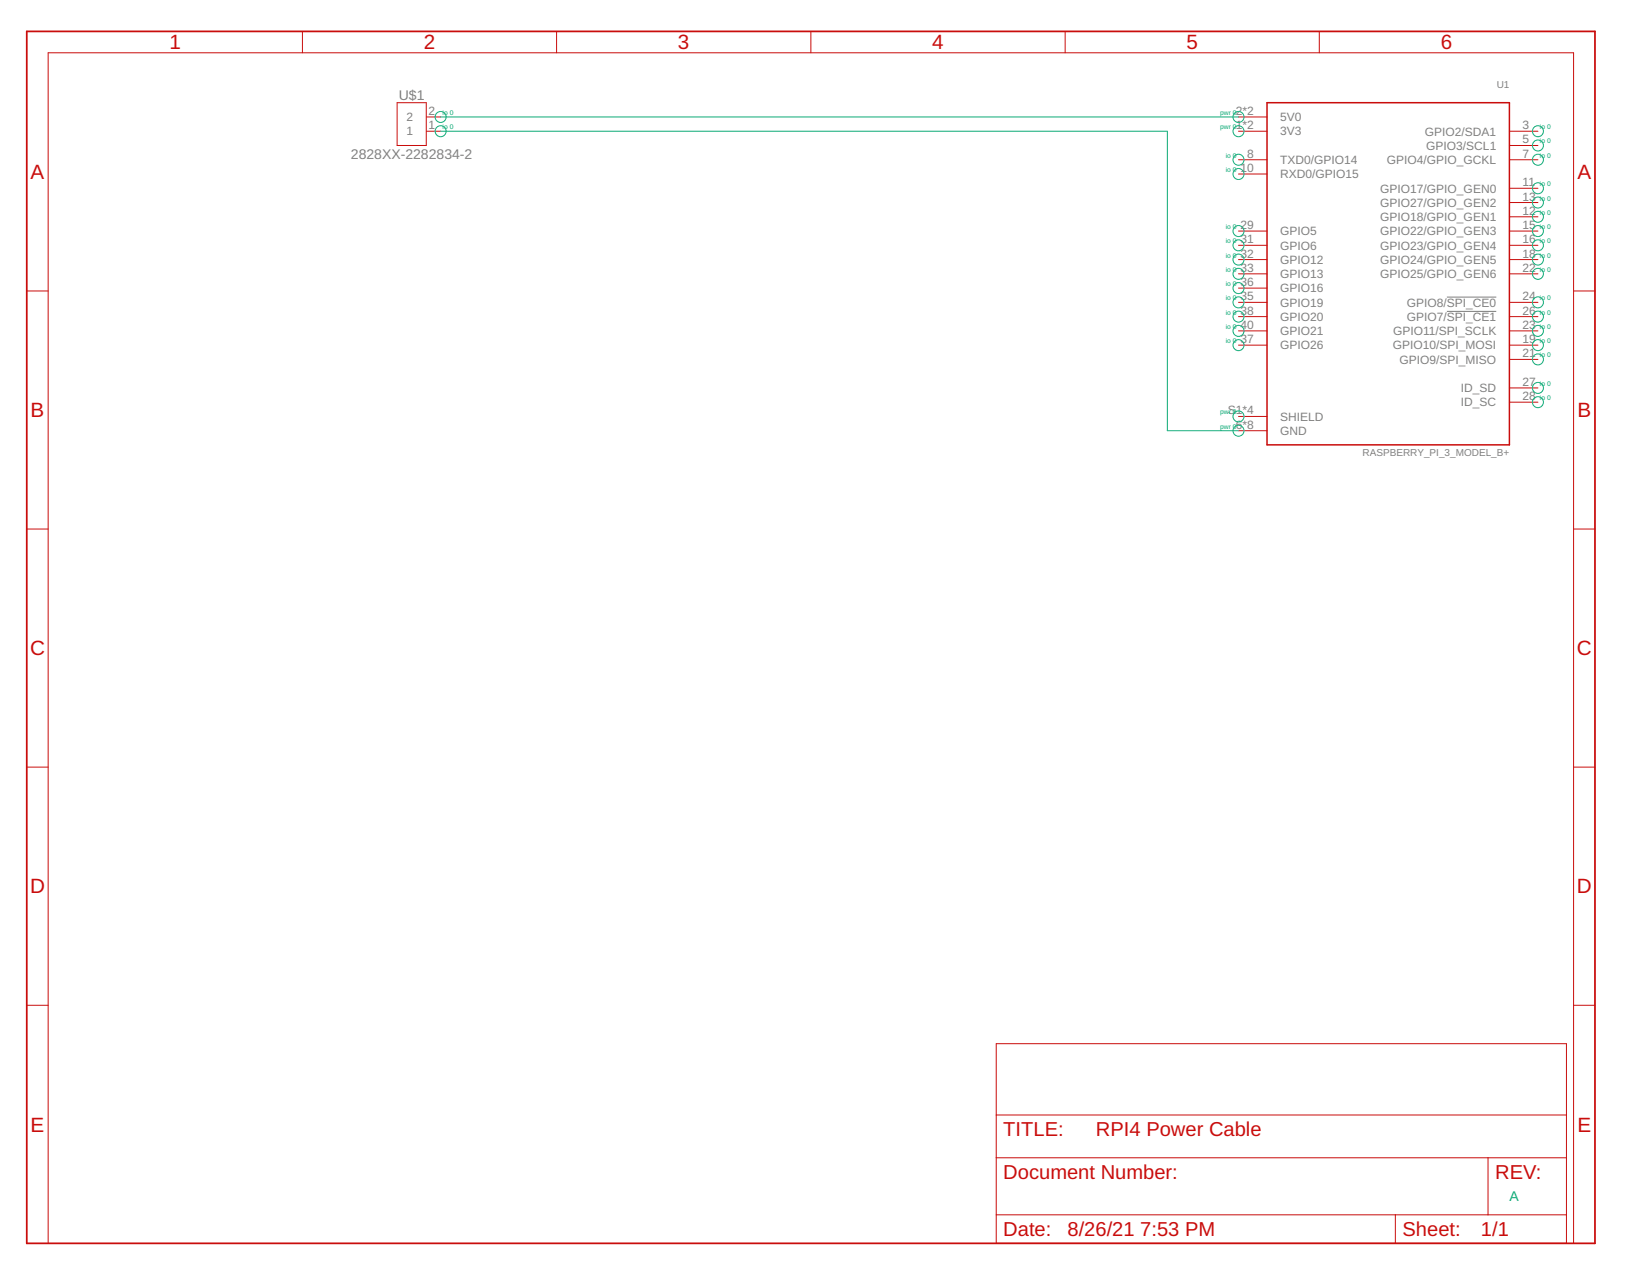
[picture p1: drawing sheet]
<svg xmlns="http://www.w3.org/2000/svg" width="279mm" height="216mm" viewBox="0 0 279 216" stroke-linecap="round" stroke-linejoin="round" font-family="sans-serif">
<path d="M244.9 50.3h8.3M244.9 52.7h8.3" fill="none" stroke="#808080" stroke-width=".17"/>
<path d="M4.5 5.3h265.4v205.1h-265.4z" fill="none" stroke="#c90d0c" stroke-width=".3"/>
<g fill="none" stroke="#c90d0c" stroke-width=".17">
<path d="M51.2 5.3v3.6M67.2 17.4h4.9v7.2h-4.9zM72.2 19.8h2.4M94.2 5.3v3.6M137.2 5.3v3.6M180.3 5.3v3.6M209.6 19.8h4.8M223.3 5.3v3.6M72.2 22.2h2.4M209.6 22.2h4.8M209.6 27h4.8M209.6 29.4h4.8"/>
<path d="M209.6 39.1h4.8M255.4 22.2h4.9M255.4 24.6h4.9M255.4 27h4.9M255.4 31.9h4.9M255.4 36.7h4.9M255.4 34.3h4.9M255.4 39.1h4.9M4.5 49.2h3.6M209.6 41.5h4.8M209.6 43.9h4.8M209.6 58.4h4.8"/>
<path d="M209.6 46.3h4.8M209.6 56h4.8M209.6 51.2h4.8M209.6 53.6h4.8M209.6 48.7h4.8M255.4 41.5h4.9M255.4 43.9h4.9M255.4 58.4h4.9M255.4 46.3h4.9M255.4 56h4.9M255.4 51.2h4.9M255.4 53.6h4.9"/>
<path d="M266.3 49.2h3.6M209.6 72.9h4.8M209.6 70.5h4.8M255.4 60.8h4.9M255.4 65.6h4.9M255.4 68.1h4.9M4.5 89.5h3.6M266.3 89.5h3.6M4.5 129.8h3.6M266.3 129.8h3.6M4.5 170.1h3.6M168.6 176.6h96.5v33.8h-96.5z"/>
<path d="M266.3 170.1h3.6M168.6 195.9h96.5M168.6 188.7h96.5M251.8 195.9v9.6M8.1 210.4v-201.5h258.2v201.5M168.6 205.5h96.5M236.1 205.5v4.9"/>
</g>
<path d="M214.4 17.4h41v57.9h-41z" fill="none" stroke="#c90d0c" stroke-width=".25"/>
<g fill="none" stroke="#0dab76" stroke-width=".17">
<path d="M74.6 19.8h135M74.6 22.2h122.9v50.7h12.1"/>
<circle cx="74.6" cy="19.8" r=".93"/>
<circle cx="209.6" cy="19.8" r=".93"/>
<circle cx="74.6" cy="22.2" r=".93"/>
<circle cx="209.6" cy="27" r=".93"/>
<circle cx="209.6" cy="22.2" r=".93"/>
<circle cx="209.6" cy="29.4" r=".93"/>
<circle cx="209.6" cy="39.1" r=".93"/>
<circle cx="260.3" cy="36.7" r=".93"/>
<circle cx="260.3" cy="24.6" r=".93"/>
<circle cx="260.3" cy="34.3" r=".93"/>
<circle cx="260.3" cy="22.2" r=".93"/>
<circle cx="260.3" cy="31.9" r=".93"/>
<circle cx="260.3" cy="39.1" r=".93"/>
<circle cx="260.3" cy="27" r=".93"/>
<circle cx="209.6" cy="46.3" r=".93"/>
<circle cx="209.6" cy="43.9" r=".93"/>
<circle cx="209.6" cy="41.5" r=".93"/>
<circle cx="209.6" cy="51.2" r=".93"/>
<circle cx="209.6" cy="48.7" r=".93"/>
<circle cx="209.6" cy="56" r=".93"/>
<circle cx="209.6" cy="53.6" r=".93"/>
<circle cx="209.6" cy="58.4" r=".93"/>
<circle cx="260.3" cy="51.2" r=".93"/>
<circle cx="260.3" cy="53.6" r=".93"/>
<circle cx="260.3" cy="43.9" r=".93"/>
<circle cx="260.3" cy="58.4" r=".93"/>
<circle cx="260.3" cy="56" r=".93"/>
<circle cx="260.3" cy="41.5" r=".93"/>
<circle cx="260.3" cy="46.3" r=".93"/>
<circle cx="209.6" cy="70.5" r=".93"/>
<circle cx="209.6" cy="72.9" r=".93"/>
<circle cx="260.3" cy="68.1" r=".93"/>
<circle cx="260.3" cy="60.8" r=".93"/>
<circle cx="260.3" cy="65.6" r=".93"/>
</g>
<g font-size="3.5" fill="#c90d0c">
<text x="28.7" y="8.4">1</text>
<text x="71.7" y="8.4">2</text>
<text x="114.7" y="8.4">3</text>
<text x="157.8" y="8.4">4</text>
<text x="200.8" y="8.4">5</text>
<text x="243.8" y="8.4">6</text>
<text x="5.2" y="30.3">A</text>
<text x="266.9" y="30.3">A</text>
<text x="5.2" y="70.6">B</text>
<text x="266.9" y="70.6">B</text>
<text x="5.1" y="110.9">C</text>
<text x="266.9" y="110.9">C</text>
<text x="5.1" y="151.2">D</text>
<text x="266.9" y="151.2">D</text>
<text x="5.2" y="191.5">E</text>
<text x="266.9" y="191.5">E</text>
</g>
<g font-size="3.4" fill="#c90d0c">
<text x="169.8" y="192.3">TITLE:</text>
<text x="185.5" y="192.3">RPI4 Power Cable</text>
<text x="169.8" y="199.5">Document Number:</text>
<text x="253" y="199.5">REV:</text>
<text x="169.8" y="209.2">Date:</text>
<text x="180.7" y="209.2">8/26/21</text>
<text x="193" y="209.2">7:53 PM</text>
<text x="237.3" y="209.2">Sheet:</text>
<text x="250.6" y="209.2">1/1</text>
</g>
<g font-size="2.4" fill="#808080">
<text x="67.5" y="16.8">U$1</text>
<text x="59.4" y="26.9">2828XX-2282834-2</text>
</g>
<text font-size="2.4" fill="#0dab76" x="255.4" y="203.1">A</text>
<g font-size="2" fill="#808080">
<text x="68.8" y="22.9">1</text>
<text x="68.8" y="20.5">2</text>
<text x="72.5" y="21.9">1</text>
<text x="72.5" y="19.5">2</text>
<text x="209.2" y="19.5">2*2</text>
<text x="209.2" y="21.9">1*2</text>
<text x="216.6" y="20.5">5V0</text>
<text x="216.6" y="22.9">3V3</text>
<text x="241.1" y="22.9">GPIO2/SDA1</text>
<text x="257.7" y="21.9">3</text>
<text x="209.9" y="29.1">10</text>
<text x="211.1" y="26.7">8</text>
<text x="216.6" y="27.7">TXD0/GPIO14</text>
<text x="234.7" y="27.8">GPIO4/GPIO_GCKL</text>
<text x="241.4" y="25.3">GPIO3/SCL1</text>
<text x="257.7" y="24.3">5</text>
<text x="257.7" y="26.7">7</text>
<text x="216.6" y="30.2">RXD0/GPIO15</text>
<text x="233.6" y="32.6">GPIO17/GPIO_GEN0</text>
<text x="233.6" y="35">GPIO27/GPIO_GEN2</text>
<text x="257.7" y="31.5">11</text>
<text x="257.7" y="33.9">13</text>
<text x="209.9" y="38.8">29</text>
<text x="209.9" y="41.2">31</text>
<text x="216.6" y="39.8">GPIO5</text>
<text x="233.6" y="37.4">GPIO18/GPIO_GEN1</text>
<text x="233.6" y="39.8">GPIO22/GPIO_GEN3</text>
<text x="257.7" y="36.3">12</text>
<text x="257.7" y="38.8">15</text>
<text x="257.7" y="41.2">16</text>
<text x="209.9" y="43.6">32</text>
<text x="209.9" y="46">33</text>
<text x="216.6" y="42.2">GPIO6</text>
<text x="216.6" y="44.6">GPIO12</text>
<text x="216.6" y="47">GPIO13</text>
<text x="233.6" y="42.2">GPIO23/GPIO_GEN4</text>
<text x="233.6" y="44.6">GPIO24/GPIO_GEN5</text>
<text x="233.6" y="47.1">GPIO25/GPIO_GEN6</text>
<text x="257.7" y="43.6">18</text>
<text x="257.7" y="46">22</text>
<text x="209.9" y="50.8">35</text>
<text x="209.9" y="48.4">36</text>
<text x="209.9" y="53.2">38</text>
<text x="216.6" y="51.9">GPIO19</text>
<text x="216.6" y="49.5">GPIO16</text>
<text x="238.1" y="51.9">GPIO8/SPI_CE0</text>
<text x="257.7" y="50.8">24</text>
<text x="257.7" y="53.2">26</text>
<text x="209.9" y="58.1">37</text>
<text x="209.9" y="55.6">40</text>
<text x="216.6" y="59.1">GPIO26</text>
<text x="216.6" y="54.3">GPIO20</text>
<text x="216.6" y="56.7">GPIO21</text>
<text x="235.7" y="59.1">GPIO10/SPI_MOSI</text>
<text x="235.8" y="56.7">GPIO11/SPI_SCLK</text>
<text x="238.1" y="54.3">GPIO7/SPI_CE1</text>
<text x="257.7" y="58.1">19</text>
<text x="257.7" y="55.6">23</text>
<text x="236.8" y="61.5">GPIO9/SPI_MISO</text>
<text x="257.7" y="60.5">21</text>
<text x="257.7" y="65.3">27</text>
<text x="207.8" y="70.1">S1*4</text>
<text x="216.6" y="71.2">SHIELD</text>
<text x="247.2" y="66.4">ID_SD</text>
<text x="247.2" y="68.8">ID_SC</text>
<text x="257.7" y="67.7">28</text>
<text x="209.2" y="72.5">6*8</text>
<text x="216.6" y="73.6">GND</text>
</g>
<g font-size="1.7" fill="#808080">
<text x="253.3" y="15">U1</text>
<text x="230.6" y="77.1">RASPBERRY_PI_3_MODEL_B+</text>
</g>
<g font-size="1.1" fill="#0dab76">
<text x="74.9" y="21.9">io 0</text>
<text x="74.9" y="19.5">io 0</text>
<text x="206.5" y="19.5">pwr 0</text>
<text x="206.5" y="21.9">pwr 0</text>
<text x="260.6" y="21.9">io 0</text>
<text x="207.4" y="26.7">io 0</text>
<text x="207.4" y="29.1">io 0</text>
<text x="260.6" y="24.3">io 0</text>
<text x="260.6" y="26.7">io 0</text>
<text x="260.6" y="31.5">io 0</text>
<text x="260.6" y="33.9">io 0</text>
<text x="207.4" y="38.8">io 0</text>
<text x="207.4" y="41.2">io 0</text>
<text x="260.6" y="36.3">io 0</text>
<text x="260.6" y="38.8">io 0</text>
<text x="260.6" y="41.2">io 0</text>
<text x="207.4" y="43.6">io 0</text>
<text x="207.4" y="46">io 0</text>
<text x="260.6" y="43.6">io 0</text>
<text x="260.6" y="46">io 0</text>
<text x="207.4" y="50.8">io 0</text>
<text x="207.4" y="48.4">io 0</text>
<text x="207.4" y="53.2">io 0</text>
<text x="260.6" y="50.8">io 0</text>
<text x="260.6" y="53.2">io 0</text>
<text x="207.4" y="58.1">io 0</text>
<text x="207.4" y="55.6">io 0</text>
<text x="260.6" y="58.1">io 0</text>
<text x="260.6" y="55.6">io 0</text>
<text x="260.6" y="60.5">io 0</text>
<text x="260.6" y="65.3">io 0</text>
<text x="206.5" y="70.1">pwr 0</text>
<text x="260.6" y="67.7">io 0</text>
<text x="206.5" y="72.5">pwr 0</text>
</g>
</svg>
